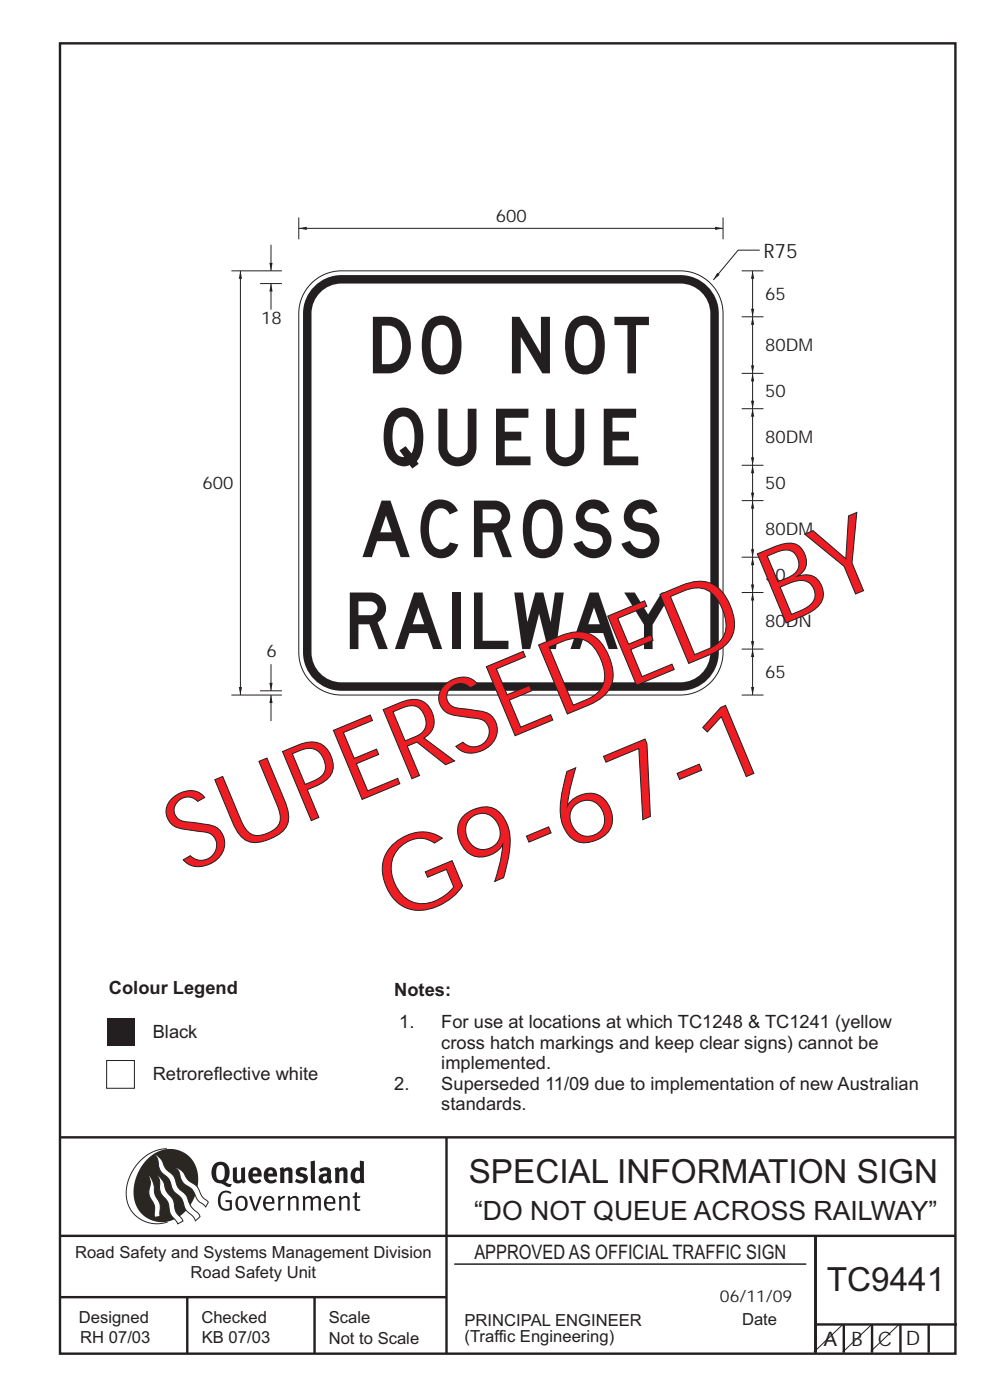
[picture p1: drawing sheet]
<svg xmlns="http://www.w3.org/2000/svg" width="210mm" height="297mm" viewBox="0 0 210 297" stroke-linecap="round" stroke-linejoin="round" font-family="sans-serif">
<g fill="none" stroke="#231f20" stroke-width=".51">
<path d="M12.7 9.2h190v278h-190zM12.7 241.3h190M94.7 241.4v45.8M12.7 275.2h82M12.7 262.2h190.1M39.7 275.2v12M66.7 275.2v12M173 262.2v24.8M173 281h30M179 281v6M185 281v6M191 281v6"/>
<path d="M197 281v6"/>
</g>
<path d="M96.4 268.2h74.6" fill="none" stroke="#231f20" stroke-width=".21"/>
<path d="M35.4 243.7a9.5 9.5 0 0 0-8.6 10.5 6.5 6.5 0 0 0 8.8 5.1" fill="none" stroke="#2a2723" stroke-width=".21"/>
<path d="M31.3 245.9a6.1 6.1 0 0 1 7.3-1.6 6.1 6.1 0 0 1 3.4 6.7 8.8 8.8 0 0 1-7.2 8.3 6.1 6.1 0 0 1-6.4-7.5 10.5 10.5 0 0 1 2.9-5.9z" fill-rule="evenodd" fill="#2a2723"/>
<g fill="#fff" stroke="#2a2723" stroke-width=".21">
<path d="M31.6 249.4l.3 .3 .6 1.2 .4 2.5 1 2 .1 2.7-1.2 .2-.1-2.5-.9-1.8-.2-.7 .3-2.4z" fill-rule="evenodd"/>
<path d="M37.2 247.7l.5 .1 .9 .6 1.3 1.9 1.9 1.5 1.1 2.1 1.3 1.2-.6 1-1.6-1.5-1.2-2.2-1.9-1.4-.6-1-.4-1.5z" fill-rule="evenodd"/>
<path d="M32.8 244.9l.4 .1 .9 .9 1.1 2 1.6 1.5 1 2.5 1.6 1.6 1.2 2.5 1.6 1.6 .2 .5-.9 .9-.5-.9-1.6-1.5-1-2.4-1.7-1.7-.9-2.3-1.7-1.7-.4-1-.3-1.6z" fill-rule="evenodd"/>
<path d="M33.4 249.4l.5 .3 .7 1 .7 2.1 1.5 1.8 .5 2.5 1.5 1.8v.2l-1.1 .6-1.6-2.2-.5-2.5-1.5-1.9-.2-1-.1-1.6z" fill-rule="evenodd"/>
</g>
<g fill="#231f20">
<path d="M46.8 253.1l.5-.4 .7-.1 .6 .1 .5 .3-.2 .3-.9-.3-.8 .2-.3 .7-.1 1.1 .1 .7 .3 .5 .5 .2 .6 .1 .4-.2v-1.3h-.8l-.1-.4h1.4v2l-.7 .2-.8 .1-.6-.2-.5-.5-.3-.8-.1-.9 .2-.8z" fill-rule="evenodd"/>
<path d="M50.7 254.3l.7-.2 .5 .5 .1 1.2-.2 .4-.3 .3h-.5l-.4-.4-.1-1.1zM50.4 254l-.5 1.1 .3 1.2 .7 .6 1-.2 .4-.4 .2-.5v-.8l-.2-.7-.3-.4-.5-.2h-.6z" fill-rule="evenodd"/>
<path d="M52.8 253.8l.5-.1 .9 2.6 .8-2.5h.5l-1.1 3.1h-.5z" fill-rule="evenodd"/>
<path d="M56.6 254.2l.4-.1 .4 .1 .2 .3 .1 .5h-1.4zM56.3 254l-.5 1v.7l.3 .7 .4 .3 .5 .2 1.1-.3 .1-.1-.2-.3-.6 .3-.7-.1-.3-.3-.1-.6v-.1h1.9l-.2-1.2-.8-.5-.5 .1z" fill-rule="evenodd"/>
<path d="M58.9 253.8l.5-.1 .1 .5 .4-.4 .6-.1-.2 .6h-.4l-.4 .3v2.2h-.5z" fill-rule="evenodd"/>
<path d="M61 253.9l.5-.1a.24 .24 0 0 0 .1 .3 .24 .24 0 0 0 .3-.2l.8-.2 .6 .5v2.6h-.4l-.1-2.3-.1-.3-.3-.1-.8 .5v2.2h-.5z" fill-rule="evenodd"/>
<path d="M64.2 253.8h.4a.23 .23 0 0 0 .2 .3 .23 .23 0 0 0 .3-.2l.6-.2 .5 .2a.23 .23 0 0 0 .2 .3 .23 .23 0 0 0 .2-.2l.8-.3 .6 .4 .1 2.7h-.5v-2.3l-.1-.3-.3-.1-.8 .5v2.2h-.5v-2.3l-.1-.3h-.3l-.8 .4v2.2h-.4z" fill-rule="evenodd"/>
<path d="M69.5 254.2l.5-.1 .4 .1 .3 .8h-1.4zM69.2 254l-.5 1 .1 .7 .2 .7 .4 .3 .4 .2 1.1-.3 .2-.1-.2-.3-.6 .3-.7-.2-.3-.3v-.6h1.9l-.2-1.2-.4-.3-.5-.2-.5 .1z" fill-rule="evenodd"/>
<path d="M71.8 253.9l.5-.1a.24 .24 0 0 0 .1 .3 .24 .24 0 0 0 .4-.2l.7-.2 .6 .5 .1 2.6h-.5v-2.3l-.1-.3-.3-.1-.9 .5v2.2h-.4z" fill-rule="evenodd"/>
<path d="M75.3 253l.5-.1-.1 .9h.8l-.2 .4h-.6v2.1l.2 .2h.5v.3l-.2 .1h-.6l-.3-.4-.1-2.3h-.4v-.4h.4z" fill-rule="evenodd"/>
<path d="M46.2 247.4l.4-.2h.4l.6 .6v1.8l-.2 .5-.3 .2h-.8l-.3-.5-.1-1.6zM45.5 246.9l-.4 .7-.2 .8v1l.3 .9 .7 .6 1 .2 1.6 .7h.4l.3-.6h-.6l-.8-.4 .7-.9 .2-1.5a1.91 1.91 0 0 0-1.1-1.8 1.91 1.91 0 0 0-2.1 .3z" fill-rule="evenodd"/>
<path d="M49.4 247.8l.9-.2v2.5l.1 .2 .3 .1 .5-.3v-2.3l.8-.2v2.6l.2 .5-.7 .3a.39 .39 0 0 0-.7 0h-.8l-.5-.4z" fill-rule="evenodd"/>
<path d="M53.8 248.4l.3-.1h.3l.2 .7h-1zM53.1 248l-.3 .5-.1 .8 .1 .7 .3 .6 .5 .4 .6 .1 .7-.1 .6-.4-.4-.5-.4 .3h-.5l-.4-.1-.2-.4v-.3h1.9l-.1-1-.3-.6-1-.4-.5 .1z" fill-rule="evenodd"/>
<path d="M57.1 248.4l.2-.1h.4l.2 .7h-1zM56.4 248l-.3 .6-.2 .8 .2 .7 .3 .5 .5 .4 .6 .1 .7-.1 .5-.4-.3-.5-.6 .3h-.5l-.4-.6v-.2h1.9l-.1-.9-.3-.7-.5-.3-.5-.1-.5 .1z" fill-rule="evenodd"/>
<path d="M59.3 247.8l.8-.2 .1 .4 1-.4 .7 .4 .1 .4v2.6h-.8v-2.3l-.3-.3-.6 .3v2.3h-.9z" fill-rule="evenodd"/>
<path d="M63 248l.9-.4 1.3 .3-.3 .6-.9-.2-.3 .2 .1 .3 1 .3 .4 .4 .1 .8-.5 .6-1.1 .2-1.1-.4 .3-.6 1 .4 .3-.1 .2-.3-.1-.3-1-.3-.4-.2-.2-.7z" fill-rule="evenodd"/>
<path d="M68.6 249.7l.7-.1v.7l-.3 .2-.3-.1-.2-.3zM67.7 248.1l.3 .6 .8-.3 .5 .1a.35 .35 0 0 1 0 .5 .35 .35 0 0 1-.5 0l-1 .4-.2 .9 .2 .4 .3 .3h1.1a.49 .49 0 0 1 .8 .2l.5-.6-.3-.4v-1.7l-.2-.5-.4-.3-.6-.1z" fill-rule="evenodd"/>
<path d="M71 247.8l.8-.2 .1 .4 1-.4 .6 .4 .2 .4v2.6h-.8v-2.3l-.3-.3-.6 .3v2.3h-.9z" fill-rule="evenodd"/>
<path d="M75.6 248.5l.3-.1 .5 .2v1.5l-.4 .2h-.4l-.2-.4v-.9zM76.3 246.2v1.3a.19 .19 0 0 1 0 .3 .19 .19 0 0 1-.3-.1l-.8 .1-.6 .5-.2 .9 .1 1 .3 .5 .6 .3 .6 .1 .5-.3v.2h.8l-.1-4.6z" fill-rule="evenodd"/>
<path d="M65.9 246.4l.9-.2 .1 4.8h-.8l-.1-.3z" fill-rule="evenodd"/>
<path d="M22.6 216h5.9v5.9h-5.9z" fill-rule="evenodd"/>
</g>
<path d="M22.6 225h5.9v5.9h-5.9z" fill-rule="evenodd" fill="#fff" stroke="#231f20" stroke-width=".21"/>
<path d="M66 60.1a9 9 0 0 1 6.4-2.6h71.9a9.1 9.1 0 0 1 9.1 9v71.9a9.1 9.1 0 0 1-9.1 9.1h-71.9a9.1 9.1 0 0 1-9-9.1v-71.9a9 9 0 0 1 2.6-6.4z" fill="none" stroke="#231f20" stroke-width=".21"/>
<path d="M66.7 60.8a8.1 8.1 0 0 1 5.7-2.4h71.9a8.2 8.2 0 0 1 8.2 8.1v71.9a8.2 8.2 0 0 1-8.2 8.2h-71.9a8.2 8.2 0 0 1-8.1-8.2v-71.9a8.1 8.1 0 0 1 2.4-5.7z" fill-rule="evenodd" fill="#231f20"/>
<path d="M67.9 62a6.3 6.3 0 0 1 4.5-1.8h71.9a6.4 6.4 0 0 1 6.4 6.3v71.9a6.4 6.4 0 0 1-6.4 6.4h-71.9a6.4 6.4 0 0 1-6.3-6.4v-71.9a6.3 6.3 0 0 1 1.8-4.5z" fill-rule="evenodd" fill="#fff"/>
<path d="M159.6 137.7v9.8" fill="none" stroke="#231f20" stroke-width=".21"/>
<g fill="#231f20">
<path d="M159.3 145.8h.7l-.4 1.7z"/>
<path d="M159.6 137.7l.4 1.7h-.7z"/>
</g>
<path d="M157.3 137.7h4.7M159.6 125.7v12M157.3 147.5h4.7" fill="none" stroke="#231f20" stroke-width=".21"/>
<g fill="#231f20">
<path d="M159.3 136h.7l-.4 1.7z"/>
<path d="M159.6 125.7l.4 1.7h-.7z"/>
</g>
<path d="M159.6 118.2v7.5M157.3 125.7h4.7" fill="none" stroke="#231f20" stroke-width=".21"/>
<g fill="#231f20">
<path d="M159.3 124h.7l-.4 1.7z"/>
<path d="M159.6 118.2l.4 1.7h-.7z"/>
</g>
<path d="M63.4 48.4h90M153.4 46.1v4.7" fill="none" stroke="#231f20" stroke-width=".21"/>
<g fill="#231f20">
<path d="M151.7 48.1l1.7 .3-1.7 .4z"/>
<path d="M63.4 48.4l1.7-.3v.7z"/>
</g>
<path d="M63.4 46.1v4.7M161.2 53.1h-4.6l-5.3 6.3" fill="none" stroke="#231f20" stroke-width=".21"/>
<path d="M152.1 57.9l.6 .4-1.4 1.1z" fill="#231f20"/>
<path d="M159.6 57.5v9.7" fill="none" stroke="#231f20" stroke-width=".21"/>
<g fill="#231f20">
<path d="M159.3 65.5h.7l-.4 1.7z"/>
<path d="M159.6 57.5l.4 1.7h-.7z"/>
</g>
<path d="M157.3 57.5h4.7M157.3 67.2h4.7M157.3 118.2h4.7M159.6 106.2v12" fill="none" stroke="#231f20" stroke-width=".21"/>
<g fill="#231f20">
<path d="M159.3 116.5h.7l-.4 1.7z"/>
<path d="M159.6 106.2l.4 1.7h-.7z"/>
</g>
<path d="M159.6 98.7v7.5M157.3 106.2h4.7" fill="none" stroke="#231f20" stroke-width=".21"/>
<g fill="#231f20">
<path d="M159.3 104.5h.7l-.4 1.7z"/>
<path d="M159.6 98.7l.4 1.7h-.7z"/>
</g>
<path d="M157.3 98.7h4.7M159.6 86.7v12" fill="none" stroke="#231f20" stroke-width=".21"/>
<g fill="#231f20">
<path d="M159.3 97h.7l-.4 1.7z"/>
<path d="M159.6 86.7l.4 1.7h-.7z"/>
</g>
<path d="M159.6 79.2v7.5M157.3 86.7h4.7" fill="none" stroke="#231f20" stroke-width=".21"/>
<g fill="#231f20">
<path d="M159.3 85h.7l-.4 1.7z"/>
<path d="M159.6 79.2l.4 1.7h-.7z"/>
</g>
<path d="M157.3 79.2h4.7M159.6 67.2v12" fill="none" stroke="#231f20" stroke-width=".21"/>
<g fill="#231f20">
<path d="M159.3 77.5h.7l-.4 1.7z"/>
<path d="M159.6 67.2l.4 1.7h-.7z"/>
</g>
<path d="M49.1 147.5h10.7M57.5 147.5v5.5" fill="none" stroke="#231f20" stroke-width=".21"/>
<path d="M57.5 147.5l.3 1.7h-.7z" fill="#231f20"/>
<path d="M55.2 146.6h4.6M57.5 140.9v5.7" fill="none" stroke="#231f20" stroke-width=".21"/>
<path d="M57.1 144.9h.7l-.3 1.7z" fill="#231f20"/>
<path d="M49.1 57.5h10.7M57.5 60.2v5.5" fill="none" stroke="#231f20" stroke-width=".21"/>
<path d="M57.5 60.2l.3 1.7h-.7z" fill="#231f20"/>
<path d="M57.5 51.9v5.6M55.2 60.2h4.6" fill="none" stroke="#231f20" stroke-width=".21"/>
<path d="M57.1 55.8h.7l-.3 1.7z" fill="#231f20"/>
<path d="M51 57.5v90" fill="none" stroke="#231f20" stroke-width=".21"/>
<g fill="#231f20">
<path d="M50.7 145.8h.6l-.3 1.7z"/>
<path d="M51 57.5l.3 1.7h-.6z"/>
</g>
<path d="M178.6 281.1l-6 5.8M184.8 281.1l-6 5.8M190.7 281l-6 5.7" fill="none" stroke="#231f20" stroke-width=".21"/>
<g font-size="22.4" fill="#ee1d23">
<text x="39.1" y="185.3" transform="rotate(-23 39.1 185.3)">SUPERSEDED BY</text>
<text x="83.7" y="195.8" transform="rotate(-23 83.7 195.8)">G9-67-1</text>
</g>
<g font-size="12" fill="#231f20">
<text x="79.1" y="79.2">DO NOT</text>
<text x="81.4" y="98.7">QUEUE</text>
<text x="76.9" y="118.2">ACROSS</text>
<text x="74.2" y="137.7">RAILWAY</text>
</g>
<g font-size="7.1" fill="#231f20">
<text x="99.4" y="251">SPECIAL INFORMATION SIGN</text>
<text x="175.4" y="274">TC9441</text>
</g>
<text font-size="5.6" fill="#231f20" x="100.6" y="258.9">“DO NOT QUEUE ACROSS RAILWAY”</text>
<g font-size="4.2" fill="#231f20">
<text x="162" y="54.7">R75</text>
<text x="100.6" y="267.2">APPROVED AS OFFICIAL TRAFFIC SIGN</text>
<text x="174.7" y="285.6">A</text>
<text x="180.6" y="285.6">B</text>
<text x="186.2" y="285.6">C</text>
<text x="192.2" y="285.4">D</text>
</g>
<g font-size="3.9" fill="#231f20">
<text x="23.1" y="210.9">Colour Legend</text>
<text x="83.6" y="211.2">Notes:</text>
<text x="32.4" y="220.2">Black</text>
<text x="84.7" y="218.2">1.</text>
<text x="93.6" y="218.2">For use at locations at which TC1248 &amp; TC1241 (yellow</text>
<text x="93.6" y="222.5">cross hatch markings and keep clear signs) cannot be</text>
<text x="93.6" y="226.9">implemented.</text>
<text x="32.4" y="229.2">Retroreflective white</text>
<text x="83.6" y="231.2">2.</text>
<text x="93.6" y="231.2">Superseded 11/09 due to implementation of new Australian</text>
<text x="93.6" y="235.5">standards.</text>
</g>
<g font-size="3.7" fill="#231f20">
<text x="105.2" y="47.1">600</text>
<text x="162.3" y="63.7">65</text>
<text x="55.4" y="68.8">18</text>
<text x="162.3" y="74.5">80DM</text>
<text x="162.3" y="84.3">50</text>
<text x="162.3" y="94">80DM</text>
<text x="43" y="103.8">600</text>
<text x="162.3" y="103.8">50</text>
<text x="162.3" y="113.5">80DM</text>
<text x="162.3" y="123.3">50</text>
<text x="162.3" y="133">80DN</text>
<text x="56.5" y="139.5">6</text>
<text x="162.3" y="143.9">65</text>
</g>
<g font-size="3.5" fill="#231f20">
<text x="15.9" y="266.8">Road Safety and Systems Management Division</text>
<text x="40.4" y="271.1">Road Safety Unit</text>
<text x="16.7" y="280.6">Designed</text>
<text x="42.7" y="280.6">Checked</text>
<text x="69.7" y="280.6">Scale</text>
<text x="98.5" y="281.4">PRINCIPAL ENGINEER</text>
<text x="152.7" y="276.2">06/11/09</text>
<text x="157.4" y="281.2">Date</text>
<text x="17" y="284.8">RH 07/03</text>
<text x="42.8" y="284.8">KB 07/03</text>
<text x="69.7" y="285.2">Not to Scale</text>
<text x="98.5" y="284.8">(Traffic Engineering)</text>
</g>
</svg>
